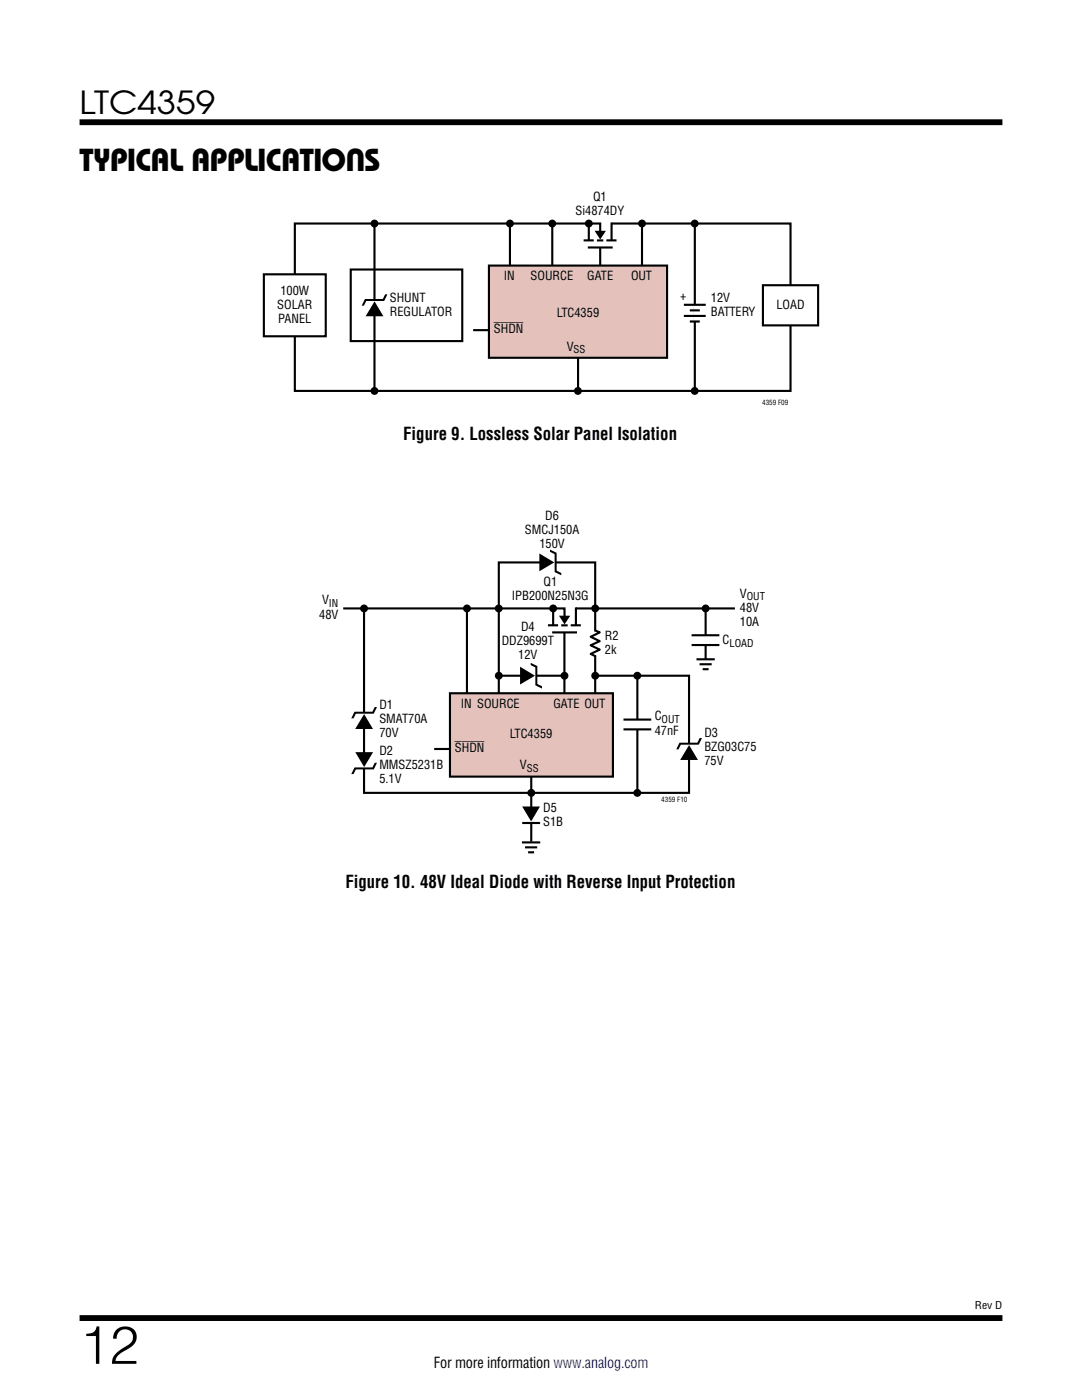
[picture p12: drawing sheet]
<svg xmlns="http://www.w3.org/2000/svg" width="216mm" height="279mm" viewBox="0 0 216 279" stroke-linecap="round" stroke-linejoin="round" font-family="sans-serif">
<path d="M15.9 24.4h184.1M15.9 263h184.1" fill="none" stroke="#000" stroke-width="1.2" stroke-linecap="butt"/>
<path d="M138.6 44.6v33.4M115.3 71.4v6.6" fill="none" stroke="#000" stroke-width=".42"/>
<path d="M97.6 53h35.5v18.4h-35.5z" fill="#e5c1bc"/>
<g fill="none" stroke="#000" stroke-width=".42">
<path d="M58.8 44.6h98.9v33.4h-98.9zM97.6 53h35.5v18.4h-35.5zM101.8 44.6v8.4M110.2 44.6v8.4M116.5 48h2M117.3 49.4h5M117.5 44.4v3.6M117.5 44.6h2.3v2.3M119.1 48h1.3M119.8 49.4v3.6M121 48h2M122 44.4v3.6"/>
<path d="M128.1 44.6v8.4M94.4 65.9h3.2M136.5 60.8h4.3M136.5 63.1h4.3M137.6 61.9h2M137.6 64.2h2"/>
</g>
<path d="M138.6 60.9v3.2" fill="none" stroke="#fff" stroke-width=".62" stroke-linecap="butt"/>
<g fill="#000">
<path d="M119.1 46.3h1.4l-.7 1z"/>
<circle cx="74.7" cy="44.6" r=".79"/>
<circle cx="101.8" cy="44.6" r=".79"/>
<circle cx="110.2" cy="44.6" r=".79"/>
<circle cx="117.5" cy="44.6" r=".79"/>
<circle cx="128.1" cy="44.6" r=".79"/>
<circle cx="138.6" cy="44.6" r=".79"/>
<circle cx="74.7" cy="78" r=".79"/>
<circle cx="115.3" cy="78" r=".79"/>
<circle cx="138.6" cy="78" r=".79"/>
</g>
<path d="M117.5 44.6h4.5" fill="none" stroke="#fff" stroke-width="1.1" stroke-linecap="butt"/>
<path d="M119.1 46.3h1.4l-.7 1z" fill="none" stroke="#000" stroke-width=".49"/>
<path d="M152.2 56.9h11v8h-11z" fill="#fff"/>
<path d="M152.2 56.9h11v8h-11z" fill="none" stroke="#000" stroke-width=".42"/>
<path d="M70 53.8h22.2v14.3h-22.2z" fill="#fff"/>
<path d="M70 53.8h22.2v14.3h-22.2z" fill="none" stroke="#000" stroke-width=".42"/>
<path d="M52.7 54.7h12.3v12.4h-12.3z" fill="#fff"/>
<path d="M52.7 54.7h12.3v12.4h-12.3zM74.7 44.6v33.4M68.5 121.4h78.1M127.2 134.9v23.3M140.8 121.4v11.3M106 155v13" fill="none" stroke="#000" stroke-width=".42"/>
<path d="M74.7 59.8v2.2" fill="none" stroke="#fff" stroke-width=".71" stroke-linecap="butt"/>
<path d="M72.8 59.7h3.6l.5-1h.4l-.6 1.4h-3.6l-.5 .9h-.4zM74.7 60.1l1.8 3h-3.5z" fill="#000"/>
<path d="M89.8 138.4h32.5v16.6h-32.5z" fill="#e5c1bc"/>
<g fill="none" stroke="#000" stroke-width=".42">
<path d="M72.6 121.4v36.8h64.9v-23.3h-18.7M89.8 138.4h32.5v16.6h-32.5zM93.2 121.4v17M99.5 134.9h12.9M99.5 138.4v-26.2h19.3v26.2M109.3 124.8h2.1M110.2 126.2h4.9M110.4 121.2v3.6M110.4 121.4h2.2v2.4M112 124.8h1.3M112.6 126.2v12.2M113.9 124.8h2"/>
<path d="M114.9 121.2v3.6M118.6 125.8l1.1 .4-1.8 .9 1.8 .9-1.8 .8 1.8 .8-1.8 .9 .9 .5M138 126.8h5.5M138 128.7h5.5M139 131.6h3.6M139.6 132.6h2.4M140.2 133.6h1.2M86.6 149.5h3.2M124.4 143.6h5.5M124.4 145.6h5.5M104.2 168.1h3.6M104.8 169.1h2.4"/>
<path d="M105.4 170.1h1.2M107.8 164.2h-3.6"/>
</g>
<g fill="#000">
<path d="M107.6 110.5l3 1.7-3 1.8zM109.7 109.7l1.4 .6v3.6l.9 .5v.4l-1.3-.6v-3.6l-1-.5zM103.8 133.1l2.9 1.7-2.9 1.8zM105.9 132.3l1.3 .6v3.6l1 .5-.1 .4-1.3-.6v-3.6l-.9-.5zM112 123.1h1.3l-.7 1.1zM70.7 153.2h3.6l.5-1h.4l-.6 1.4h-3.6l-.5 .9h-.4zM72.7 142.5l1.7 3h-3.5zM70.9 150.1h3.5l-1.7 3zM70.7 142h3.6l.5-.9h.4l-.6 1.3h-3.6l-.5 1h-.4zM137.5 148.7l1.8 3h-3.6zM135.6 148.2h3.6l.4-.9h.5l-.7 1.3h-3.6l-.4 .9h-.5zM104.2 161h3.5l-1.7 2.9z"/>
<circle cx="72.6" cy="121.4" r=".79"/>
<circle cx="93.2" cy="121.4" r=".79"/>
<circle cx="99.5" cy="121.4" r=".79"/>
<circle cx="99.5" cy="134.9" r=".79"/>
<circle cx="110.4" cy="121.4" r=".79"/>
<circle cx="112.6" cy="134.9" r=".79"/>
<circle cx="118.8" cy="121.4" r=".79"/>
<circle cx="118.8" cy="134.9" r=".79"/>
<circle cx="127.2" cy="134.9" r=".79"/>
<circle cx="140.8" cy="121.4" r=".79"/>
<circle cx="106" cy="158.2" r=".79"/>
<circle cx="127.2" cy="158.2" r=".79"/>
</g>
<path d="M110.4 121.4h4.5" fill="none" stroke="#fff" stroke-width="1.1" stroke-linecap="butt"/>
<path d="M112 123.1h1.3l-.7 1.1z" fill="none" stroke="#000" stroke-width=".49"/>
<path d="M108.7 112.2h2.2M104.9 134.9h2.2M118.8 126v4.8M140.8 126.8v1.9M72.7 151.2v2.2M72.7 142.2v2.2M127.2 143.6v2M137.5 148.3v2.3M106 161.8v2.4" fill="none" stroke="#fff" stroke-width=".71" stroke-linecap="butt"/>
<path d="M140.8 131.6v2.2M106 168.1v2.3" fill="none" stroke="#fff" stroke-width=".97" stroke-linecap="butt"/>
<text font-size="10.6" x="15.9" y="272.2">12</text>
<g font-size="6.3">
<text x="15.9" y="22.8">LTC4359</text>
<text x="15.9" y="34.1">TYPICAL APPLICATIONS</text>
</g>
<g font-size="3.5">
<text x="80.5" y="87.8">Figure 9. Lossless Solar Panel Isolation</text>
<text x="68.9" y="177.2">Figure 10. 48V Ideal Diode with Reverse Input Protection</text>
</g>
<text font-size="3" x="86.6" y="273.1">For more information www.analog.com</text>
<g font-size="2.5">
<text x="118.3" y="40.1">Q1</text>
<text x="114.8" y="42.9">Si4874DY</text>
<text x="55.9" y="58.9">100W</text>
<text x="100.5" y="55.9">IN</text>
<text x="105.9" y="55.9">SOURCE</text>
<text x="117.2" y="55.9">GATE</text>
<text x="126" y="55.9">OUT</text>
<text x="135.8" y="59.9">+</text>
<text x="55.3" y="61.7">SOLAR</text>
<text x="55.5" y="64.5">PANEL</text>
<text x="77.8" y="60.3">SHUNT</text>
<text x="77.8" y="63.1">REGULATOR</text>
<text x="111.1" y="63.2">LTC4359</text>
<text x="141.8" y="60.3">12V</text>
<text x="141.8" y="63.1">BATTERY</text>
<text x="154.9" y="61.7">LOAD</text>
<text x="98.6" y="66.5">SHDN</text>
<text x="113.1" y="70">V</text>
<text x="104.7" y="106.6">SMCJ150A</text>
<text x="108.8" y="103.8">D6</text>
<text x="107.6" y="109.4">150V</text>
<text x="102.1" y="119.7">IPB200N25N3G</text>
<text x="108.4" y="116.9">Q1</text>
<text x="147.6" y="119.3">V</text>
<text x="63.7" y="123.5">48V</text>
<text x="64.3" y="120.6">V</text>
<text x="104" y="125.8">D4</text>
<text x="147.6" y="122.1">48V</text>
<text x="147.6" y="124.9">10A</text>
<text x="100.1" y="128.7">DDZ9699T</text>
<text x="103.4" y="131.5">12V</text>
<text x="120.7" y="127.7">R2</text>
<text x="120.7" y="130.6">2k</text>
<text x="144.2" y="128.6">C</text>
<text x="75.7" y="141.4">D1</text>
<text x="92" y="141.2">IN SOURCE</text>
<text x="110.4" y="141.2">GATE OUT</text>
<text x="130.6" y="143.8">C</text>
<text x="75.7" y="144.2">SMAT70A</text>
<text x="75.7" y="147.1">70V</text>
<text x="101.8" y="147.3">LTC4359</text>
<text x="130.6" y="146.6">47nF</text>
<text x="140.5" y="147.1">D3</text>
<text x="140.5" y="149.9">BZG03C75</text>
<text x="75.7" y="150.7">D2</text>
<text x="75.7" y="153.5">MMSZ5231B</text>
<text x="90.8" y="150.1">SHDN</text>
<text x="103.7" y="153.6">V</text>
<text x="140.5" y="152.7">75V</text>
<text x="75.7" y="156.4">5.1V</text>
<text x="108.4" y="162.1">D5</text>
<text x="108.4" y="164.9">S1B</text>
</g>
<g font-size="2.1">
<text x="114.5" y="70.5">SS</text>
<text x="149" y="119.8">OUT</text>
<text x="65.6" y="121.2">IN</text>
<text x="145.5" y="129.1">LOAD</text>
<text x="132" y="144.3">OUT</text>
<text x="105.1" y="154.1">SS</text>
<text x="194.5" y="261.2">Rev D</text>
</g>
<g font-size="1.4">
<text x="152.1" y="80.7">4359 F09</text>
<text x="132" y="160.1">4359 F10</text>
</g>
</svg>
